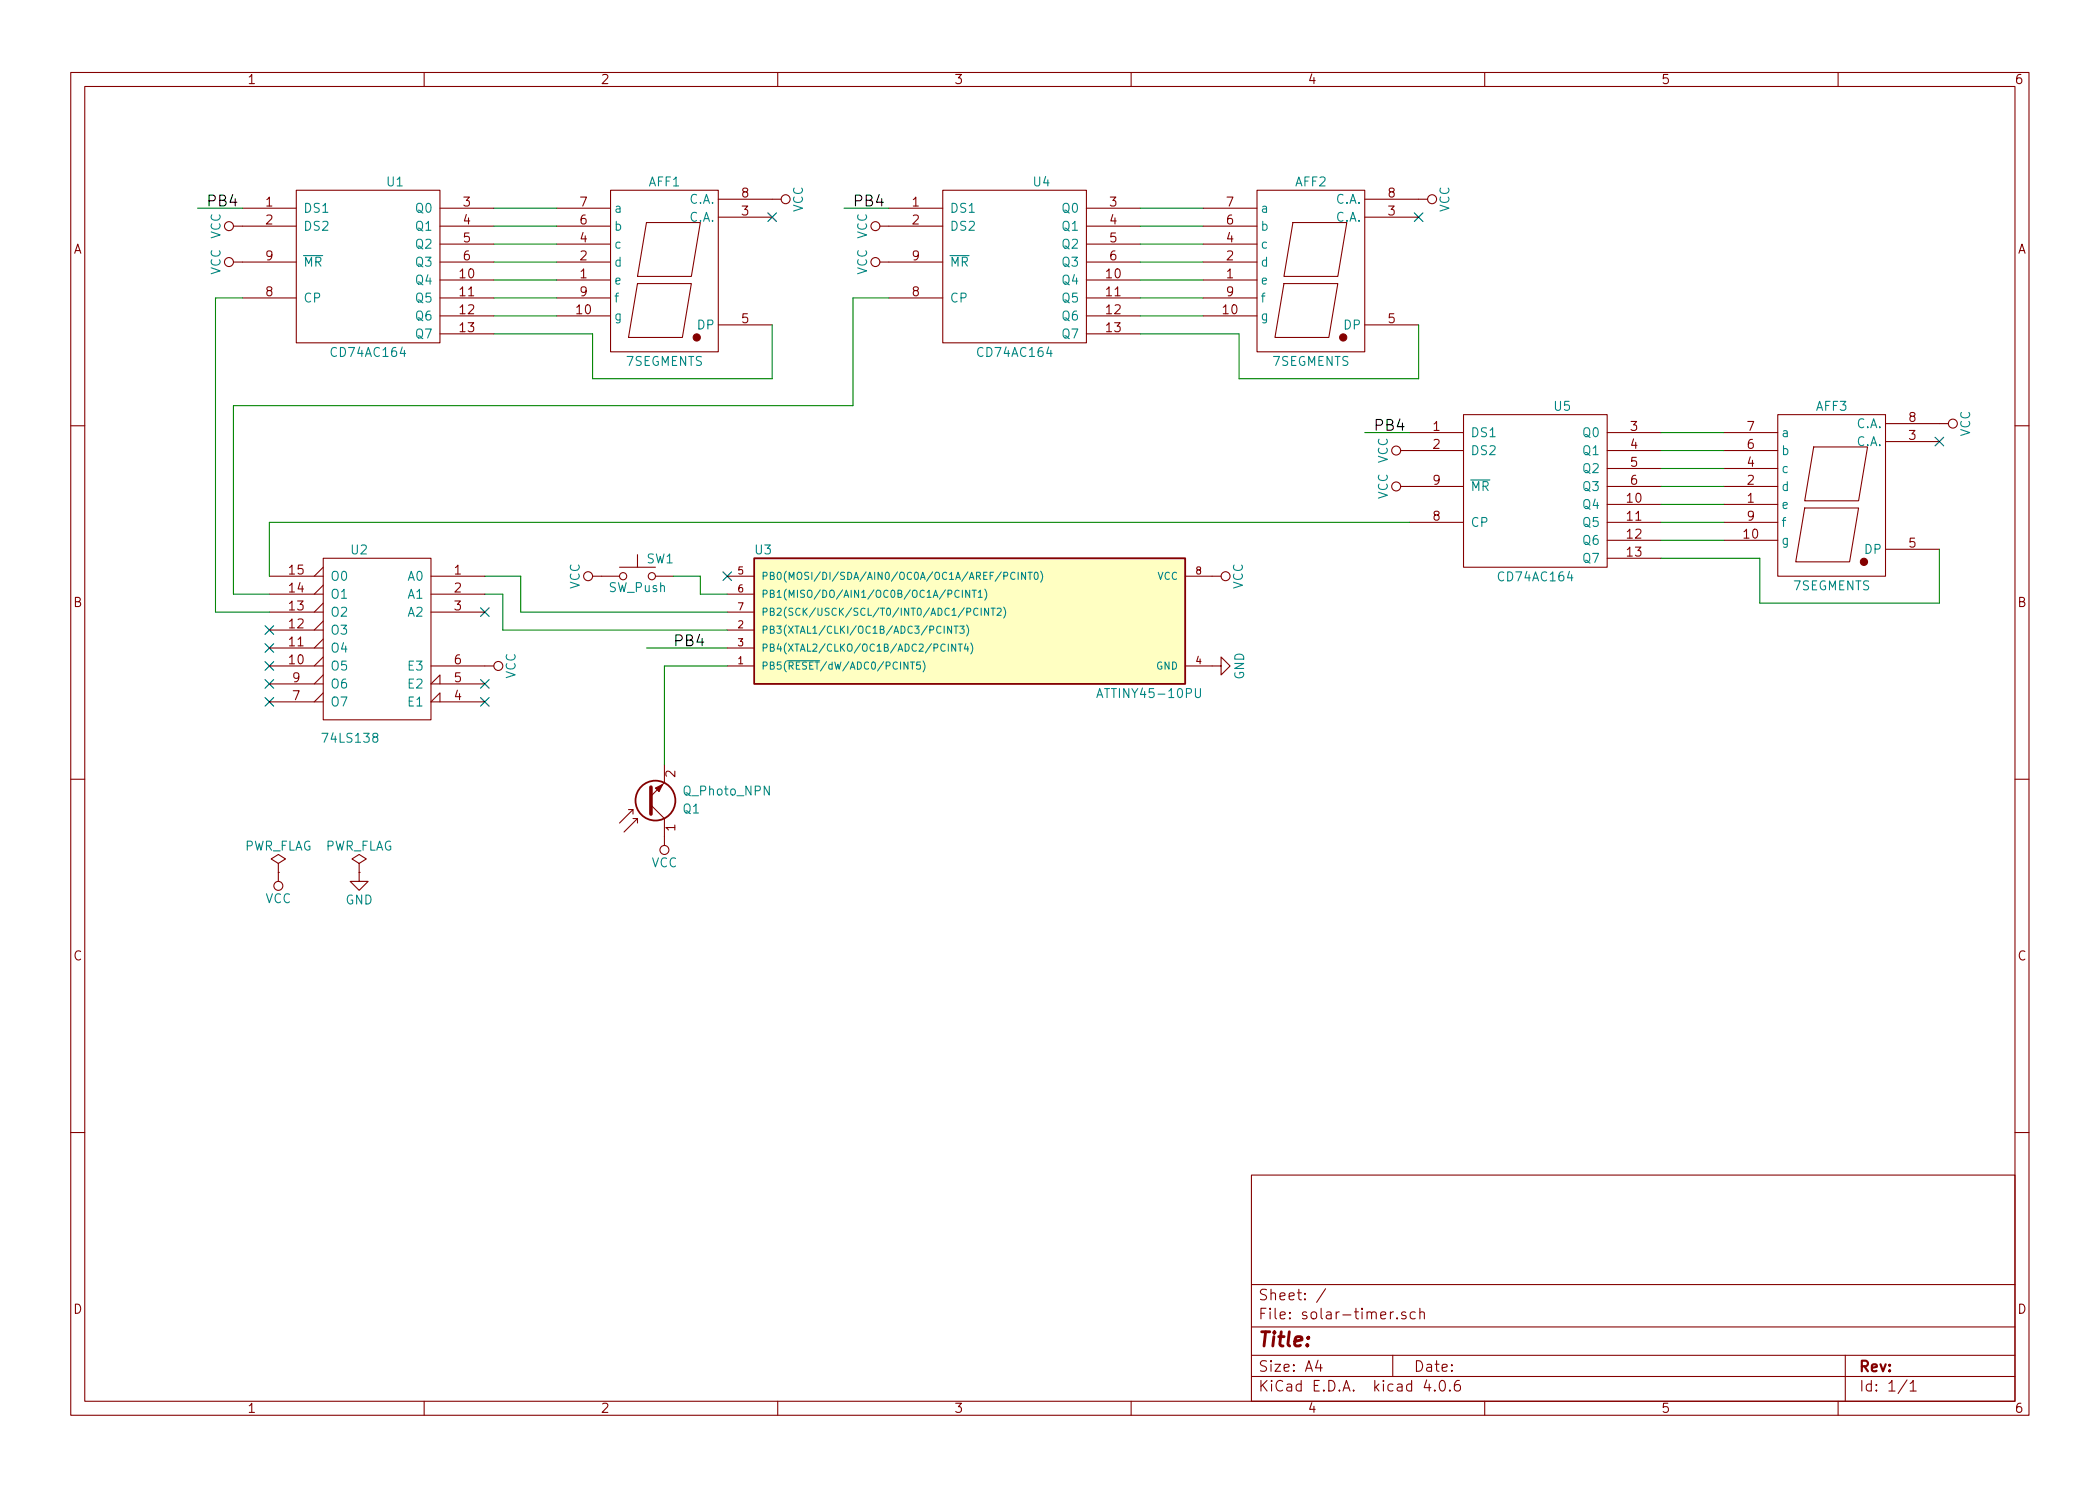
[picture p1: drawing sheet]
EESchema Schematic File Version 2
LIBS:power
LIBS:device
LIBS:transistors
LIBS:conn
LIBS:linear
LIBS:regul
LIBS:74xx
LIBS:cmos4000
LIBS:adc-dac
LIBS:memory
LIBS:xilinx
LIBS:microcontrollers
LIBS:dsp
LIBS:microchip
LIBS:analog_switches
LIBS:motorola
LIBS:texas
LIBS:intel
LIBS:audio
LIBS:interface
LIBS:digital-audio
LIBS:philips
LIBS:display
LIBS:cypress
LIBS:siliconi
LIBS:opto
LIBS:atmel
LIBS:contrib
LIBS:valves
LIBS:custom
LIBS:switches
LIBS:solar-timer-cache
EELAYER 25 0
EELAYER END
$Descr A4 11693 8268
encoding utf-8
Sheet 1 1
Title ""
Date ""
Rev ""
Comp ""
Comment1 ""
Comment2 ""
Comment3 ""
Comment4 ""
$EndDescr
$Comp
L ATTINY45-20PU U3
U 1 1
P 5400 3450
F 0 "U3" H 4250 3850 50  0000 C CNN
F 1 "ATTINY45-10PU" H 6400 3050 50  0000 C CNN
F 2 "Housings_DIP:DIP-8_W7.62mm" H 6400 3450 50  0001 C CIN
F 3 "" H 5400 3450 50  0001 C CNN
	1    5400 3450
	1    0    0    -1  
$EndComp
$Comp
L 7SEGMENTS AFF1
U 1 1
P 3700 1550
F 0 "AFF1" H 3700 2100 50  0000 C CNN
F 1 "7SEGMENTS" H 3700 1100 50  0000 C CNN
F 2 "" H 3700 1550 50  0001 C CNN
F 3 "" H 3700 1550 50  0001 C CNN
	1    3700 1550
	1    0    0    -1  
$EndComp
$Comp
L CD74AC164 U1
U 1 1
P 2050 1600
F 0 "U1" H 2200 2200 50  0000 C CNN
F 1 "CD74AC164" H 2050 1250 50  0000 C CNN
F 2 "" H 2050 1600 50  0001 C CNN
F 3 "" H 2050 1600 50  0001 C CNN
	1    2050 1600
	1    0    0    -1  
$EndComp
$Comp
L VCC #PWR2
U 1 1
P 1350 1450
F 0 "#PWR2" H 1350 1300 50  0001 C CNN
F 1 "VCC" H 1350 1600 50  0000 C CNN
F 2 "" H 1350 1450 50  0001 C CNN
F 3 "" H 1350 1450 50  0001 C CNN
	1    1350 1450
	0    -1   -1   0   
$EndComp
$Comp
L VCC #PWR1
U 1 1
P 1350 1250
F 0 "#PWR1" H 1350 1100 50  0001 C CNN
F 1 "VCC" H 1350 1400 50  0000 C CNN
F 2 "" H 1350 1250 50  0001 C CNN
F 3 "" H 1350 1250 50  0001 C CNN
	1    1350 1250
	0    -1   -1   0   
$EndComp
$Comp
L VCC #PWR8
U 1 1
P 4300 1100
F 0 "#PWR8" H 4300 950 50  0001 C CNN
F 1 "VCC" H 4300 1250 50  0000 C CNN
F 2 "" H 4300 1100 50  0001 C CNN
F 3 "" H 4300 1100 50  0001 C CNN
	1    4300 1100
	0    1    1    0   
$EndComp
Wire Wire Line
	2750 1150 3100 1150
Wire Wire Line
	2750 1250 3100 1250
Wire Wire Line
	2750 1350 3100 1350
Wire Wire Line
	2750 1450 3100 1450
Wire Wire Line
	2750 1550 3100 1550
Wire Wire Line
	2750 1650 3100 1650
Wire Wire Line
	2750 1750 3100 1750
Wire Wire Line
	2750 1850 3300 1850
Wire Wire Line
	3300 1850 3300 2100
Wire Wire Line
	3300 2100 4300 2100
Wire Wire Line
	4300 2100 4300 1800
NoConn ~ 4300 1200
Wire Wire Line
	3600 3600 4050 3600
Text Label 3750 3600 0    60   ~ 0
PB4
Wire Wire Line
	1350 1150 1100 1150
Text Label 1150 1150 0    60   ~ 0
PB4
$Comp
L 74LS138 U2
U 1 1
P 2100 3550
F 0 "U2" H 2200 4050 50  0000 C CNN
F 1 "74LS138" H 2250 3001 50  0000 C CNN
F 2 "" H 2100 3550 50  0001 C CNN
F 3 "" H 2100 3550 50  0001 C CNN
	1    2100 3550
	-1   0    0    -1  
$EndComp
$Comp
L VCC #PWR5
U 1 1
P 2700 3700
F 0 "#PWR5" H 2700 3550 50  0001 C CNN
F 1 "VCC" H 2700 3850 50  0000 C CNN
F 2 "" H 2700 3700 50  0001 C CNN
F 3 "" H 2700 3700 50  0001 C CNN
	1    2700 3700
	0    1    -1   0   
$EndComp
NoConn ~ 2700 3900
NoConn ~ 2700 3800
NoConn ~ 2700 3400
Wire Wire Line
	4050 3500 2800 3500
Wire Wire Line
	2800 3500 2800 3300
Wire Wire Line
	2800 3300 2700 3300
Wire Wire Line
	4050 3400 2900 3400
Wire Wire Line
	2900 3400 2900 3200
Wire Wire Line
	2900 3200 2700 3200
NoConn ~ 1500 3500
NoConn ~ 1500 3600
NoConn ~ 1500 3700
NoConn ~ 1500 3800
NoConn ~ 1500 3900
Wire Wire Line
	1500 3400 1200 3400
Wire Wire Line
	1200 3400 1200 1650
Wire Wire Line
	1200 1650 1350 1650
$Comp
L 7SEGMENTS AFF2
U 1 1
P 7300 1550
F 0 "AFF2" H 7300 2100 50  0000 C CNN
F 1 "7SEGMENTS" H 7300 1100 50  0000 C CNN
F 2 "" H 7300 1550 50  0001 C CNN
F 3 "" H 7300 1550 50  0001 C CNN
	1    7300 1550
	1    0    0    -1  
$EndComp
$Comp
L CD74AC164 U4
U 1 1
P 5650 1600
F 0 "U4" H 5800 2200 50  0000 C CNN
F 1 "CD74AC164" H 5650 1250 50  0000 C CNN
F 2 "" H 5650 1600 50  0001 C CNN
F 3 "" H 5650 1600 50  0001 C CNN
	1    5650 1600
	1    0    0    -1  
$EndComp
$Comp
L VCC #PWR10
U 1 1
P 4950 1450
F 0 "#PWR10" H 4950 1300 50  0001 C CNN
F 1 "VCC" H 4950 1600 50  0000 C CNN
F 2 "" H 4950 1450 50  0001 C CNN
F 3 "" H 4950 1450 50  0001 C CNN
	1    4950 1450
	0    -1   -1   0   
$EndComp
$Comp
L VCC #PWR9
U 1 1
P 4950 1250
F 0 "#PWR9" H 4950 1100 50  0001 C CNN
F 1 "VCC" H 4950 1400 50  0000 C CNN
F 2 "" H 4950 1250 50  0001 C CNN
F 3 "" H 4950 1250 50  0001 C CNN
	1    4950 1250
	0    -1   -1   0   
$EndComp
$Comp
L VCC #PWR15
U 1 1
P 7900 1100
F 0 "#PWR15" H 7900 950 50  0001 C CNN
F 1 "VCC" H 7900 1250 50  0000 C CNN
F 2 "" H 7900 1100 50  0001 C CNN
F 3 "" H 7900 1100 50  0001 C CNN
	1    7900 1100
	0    1    1    0   
$EndComp
Wire Wire Line
	6350 1150 6700 1150
Wire Wire Line
	6350 1250 6700 1250
Wire Wire Line
	6350 1350 6700 1350
Wire Wire Line
	6350 1450 6700 1450
Wire Wire Line
	6350 1550 6700 1550
Wire Wire Line
	6350 1650 6700 1650
Wire Wire Line
	6350 1750 6700 1750
Wire Wire Line
	6350 1850 6900 1850
Wire Wire Line
	6900 1850 6900 2100
Wire Wire Line
	6900 2100 7900 2100
Wire Wire Line
	7900 2100 7900 1800
NoConn ~ 7900 1200
Wire Wire Line
	4950 1150 4700 1150
Text Label 4750 1150 0    60   ~ 0
PB4
Wire Wire Line
	4950 1650 4750 1650
Wire Wire Line
	4750 1650 4750 2250
Wire Wire Line
	4750 2250 1300 2250
Wire Wire Line
	1300 2250 1300 3300
Wire Wire Line
	1300 3300 1500 3300
$Comp
L 7SEGMENTS AFF3
U 1 1
P 10200 2800
F 0 "AFF3" H 10200 3350 50  0000 C CNN
F 1 "7SEGMENTS" H 10200 2350 50  0000 C CNN
F 2 "" H 10200 2800 50  0001 C CNN
F 3 "" H 10200 2800 50  0001 C CNN
	1    10200 2800
	1    0    0    -1  
$EndComp
$Comp
L CD74AC164 U5
U 1 1
P 8550 2850
F 0 "U5" H 8700 3450 50  0000 C CNN
F 1 "CD74AC164" H 8550 2500 50  0000 C CNN
F 2 "" H 8550 2850 50  0001 C CNN
F 3 "" H 8550 2850 50  0001 C CNN
	1    8550 2850
	1    0    0    -1  
$EndComp
$Comp
L VCC #PWR14
U 1 1
P 7850 2700
F 0 "#PWR14" H 7850 2550 50  0001 C CNN
F 1 "VCC" H 7850 2850 50  0000 C CNN
F 2 "" H 7850 2700 50  0001 C CNN
F 3 "" H 7850 2700 50  0001 C CNN
	1    7850 2700
	0    -1   -1   0   
$EndComp
$Comp
L VCC #PWR13
U 1 1
P 7850 2500
F 0 "#PWR13" H 7850 2350 50  0001 C CNN
F 1 "VCC" H 7850 2650 50  0000 C CNN
F 2 "" H 7850 2500 50  0001 C CNN
F 3 "" H 7850 2500 50  0001 C CNN
	1    7850 2500
	0    -1   -1   0   
$EndComp
$Comp
L VCC #PWR16
U 1 1
P 10800 2350
F 0 "#PWR16" H 10800 2200 50  0001 C CNN
F 1 "VCC" H 10800 2500 50  0000 C CNN
F 2 "" H 10800 2350 50  0001 C CNN
F 3 "" H 10800 2350 50  0001 C CNN
	1    10800 2350
	0    1    1    0   
$EndComp
Wire Wire Line
	9250 2400 9600 2400
Wire Wire Line
	9250 2500 9600 2500
Wire Wire Line
	9250 2600 9600 2600
Wire Wire Line
	9250 2700 9600 2700
Wire Wire Line
	9250 2800 9600 2800
Wire Wire Line
	9250 2900 9600 2900
Wire Wire Line
	9250 3000 9600 3000
Wire Wire Line
	9250 3100 9800 3100
Wire Wire Line
	9800 3100 9800 3350
Wire Wire Line
	9800 3350 10800 3350
Wire Wire Line
	10800 3350 10800 3050
NoConn ~ 10800 2450
Wire Wire Line
	7850 2400 7600 2400
Text Label 7650 2400 0    60   ~ 0
PB4
Wire Wire Line
	7850 2900 1500 2900
Wire Wire Line
	1500 2900 1500 3200
$Comp
L VCC #PWR11
U 1 1
P 6750 3200
F 0 "#PWR11" H 6750 3050 50  0001 C CNN
F 1 "VCC" H 6750 3350 50  0000 C CNN
F 2 "" H 6750 3200 50  0001 C CNN
F 3 "" H 6750 3200 50  0001 C CNN
	1    6750 3200
	0    1    1    0   
$EndComp
$Comp
L GND #PWR12
U 1 1
P 6750 3700
F 0 "#PWR12" H 6750 3450 50  0001 C CNN
F 1 "GND" H 6750 3550 50  0000 C CNN
F 2 "" H 6750 3700 50  0001 C CNN
F 3 "" H 6750 3700 50  0001 C CNN
	1    6750 3700
	0    -1   -1   0   
$EndComp
NoConn ~ 4050 3200
$Comp
L Q_Photo_NPN Q1
U 1 1
P 3600 4450
F 0 "Q1" H 3800 4500 50  0000 L CNN
F 1 "Q_Photo_NPN" H 3800 4400 50  0000 L CNN
F 2 "" H 3800 4550 50  0001 C CNN
F 3 "" H 3600 4450 50  0001 C CNN
	1    3600 4450
	1    0    0    1   
$EndComp
$Comp
L VCC #PWR7
U 1 1
P 3700 4650
F 0 "#PWR7" H 3700 4500 50  0001 C CNN
F 1 "VCC" H 3700 4800 50  0000 C CNN
F 2 "" H 3700 4650 50  0001 C CNN
F 3 "" H 3700 4650 50  0001 C CNN
	1    3700 4650
	1    0    0    1   
$EndComp
Wire Wire Line
	3700 4250 3700 3700
Wire Wire Line
	3700 3700 4050 3700
$Comp
L PWR_FLAG #FLG1
U 1 1
P 1550 4850
F 0 "#FLG1" H 1550 4925 50  0001 C CNN
F 1 "PWR_FLAG" H 1550 5000 50  0000 C CNN
F 2 "" H 1550 4850 50  0001 C CNN
F 3 "" H 1550 4850 50  0001 C CNN
	1    1550 4850
	1    0    0    -1  
$EndComp
$Comp
L VCC #PWR3
U 1 1
P 1550 4850
F 0 "#PWR3" H 1550 4700 50  0001 C CNN
F 1 "VCC" H 1550 5000 50  0000 C CNN
F 2 "" H 1550 4850 50  0001 C CNN
F 3 "" H 1550 4850 50  0001 C CNN
	1    1550 4850
	1    0    0    1   
$EndComp
$Comp
L PWR_FLAG #FLG2
U 1 1
P 2000 4850
F 0 "#FLG2" H 2000 4925 50  0001 C CNN
F 1 "PWR_FLAG" H 2000 5000 50  0000 C CNN
F 2 "" H 2000 4850 50  0001 C CNN
F 3 "" H 2000 4850 50  0001 C CNN
	1    2000 4850
	1    0    0    -1  
$EndComp
$Comp
L GND #PWR4
U 1 1
P 2000 4850
F 0 "#PWR4" H 2000 4600 50  0001 C CNN
F 1 "GND" H 2000 4700 50  0000 C CNN
F 2 "" H 2000 4850 50  0001 C CNN
F 3 "" H 2000 4850 50  0001 C CNN
	1    2000 4850
	1    0    0    -1  
$EndComp
$Comp
L SW_Push SW1
U 1 1
P 3550 3200
F 0 "SW1" H 3600 3300 50  0000 L CNN
F 1 "SW_Push" H 3550 3140 50  0000 C CNN
F 2 "" H 3550 3400 50  0001 C CNN
F 3 "" H 3550 3400 50  0001 C CNN
	1    3550 3200
	1    0    0    -1  
$EndComp
$Comp
L VCC #PWR6
U 1 1
P 3350 3200
F 0 "#PWR6" H 3350 3050 50  0001 C CNN
F 1 "VCC" H 3350 3350 50  0000 C CNN
F 2 "" H 3350 3200 50  0001 C CNN
F 3 "" H 3350 3200 50  0001 C CNN
	1    3350 3200
	0    -1   1    0   
$EndComp
Wire Wire Line
	3750 3200 3900 3200
Wire Wire Line
	3900 3200 3900 3300
Wire Wire Line
	3900 3300 4050 3300
$EndSCHEMATC
